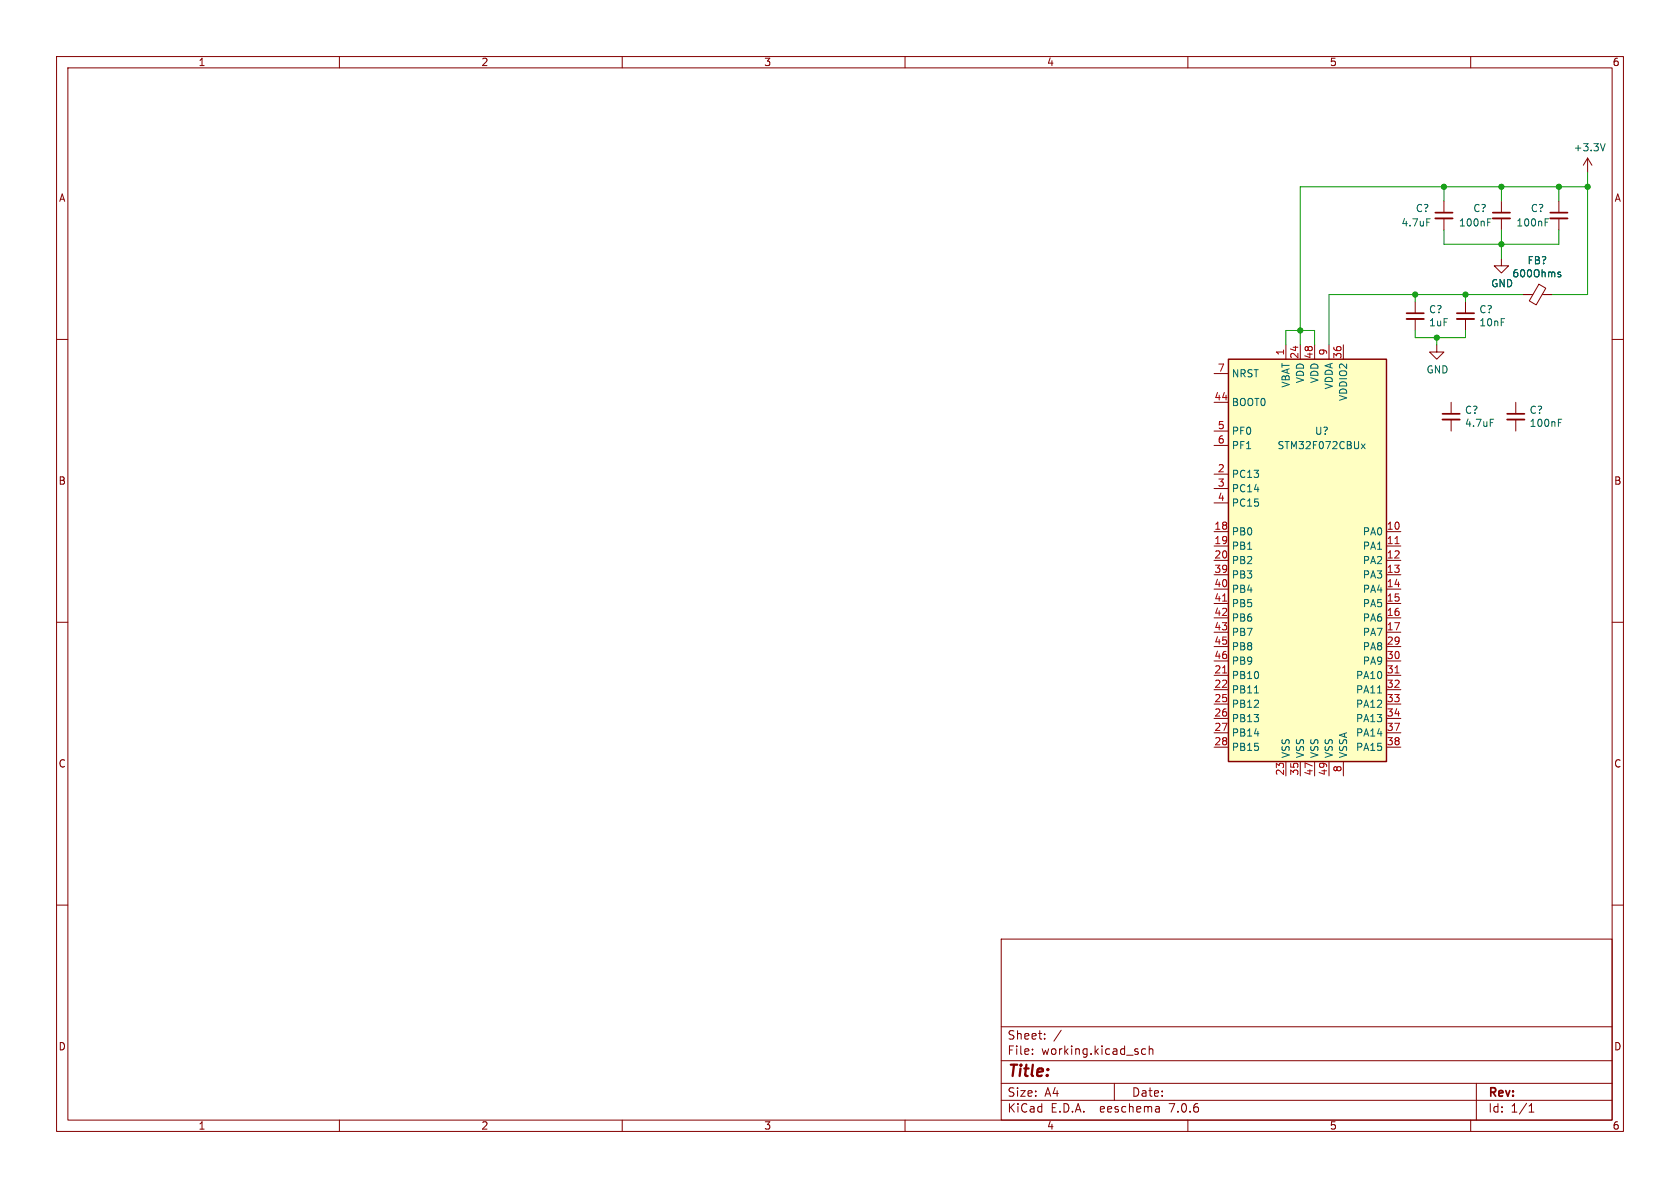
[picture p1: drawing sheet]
(kicad_sch (version 20230121) (generator eeschema)

 (paper "A4")

 (lib_symbols
  (symbol "Device:C_Small" (pin_numbers hide) (pin_names (offset 0.254) hide) (in_bom yes) (on_board yes)
   (property "Reference" "C" (at 0.254 1.778 0) (effects (font (size 1.27 1.27)) (justify left)))
   (property "Value" "C_Small" (at 0.254 -2.032 0) (effects (font (size 1.27 1.27)) (justify left)))
   (property "Footprint" "" (at 0 0 0) (effects (font (size 1.27 1.27)) hide))
   (property "Datasheet" "~" (at 0 0 0) (effects (font (size 1.27 1.27)) hide))
   (symbol "C_Small_0_1"
    (polyline (pts (xy -1.524 -0.508) (xy 1.524 -0.508)) (stroke (width 0.3302) (type default)) (fill (type none)))
    (polyline (pts (xy -1.524 0.508) (xy 1.524 0.508)) (stroke (width 0.3048) (type default)) (fill (type none))))
   (symbol "C_Small_1_1"
    (pin passive line (at 0 2.54 270) (length 2.032) (name "~" (effects (font (size 1.27 1.27)))) (number "1" (effects (font (size 1.27 1.27)))))
    (pin passive line (at 0 -2.54 90) (length 2.032) (name "~" (effects (font (size 1.27 1.27)))) (number "2" (effects (font (size 1.27 1.27)))))))
  (symbol "PD-SNIFFER-rescue:+3.3V-power" (power) (pin_names (offset 0)) (in_bom yes) (on_board yes)
   (property "Reference" "#PWR" (at 0 -3.81 0) (effects (font (size 1.27 1.27)) hide))
   (property "Value" "+3.3V-power" (at 0 3.556 0) (effects (font (size 1.27 1.27))))
   (property "Footprint" "" (at 0 0 0) (effects (font (size 1.27 1.27)) hide))
   (property "Datasheet" "" (at 0 0 0) (effects (font (size 1.27 1.27)) hide))
   (symbol "+3.3V-power_0_1"
    (polyline (pts (xy -0.762 1.27) (xy 0 2.54)) (stroke (width 0) (type solid)) (fill (type none)))
    (polyline (pts (xy 0 0) (xy 0 2.54)) (stroke (width 0) (type solid)) (fill (type none)))
    (polyline (pts (xy 0 2.54) (xy 0.762 1.27)) (stroke (width 0) (type solid)) (fill (type none))))
   (symbol "+3.3V-power_1_1"
    (pin power_in line (at 0 0 90) (length 0) hide (name "+3V3" (effects (font (size 1.27 1.27)))) (number "1" (effects (font (size 1.27 1.27)))))))
  (symbol "PD-SNIFFER-rescue:Ferrite_Bead_Small-Device" (pin_numbers hide) (pin_names (offset 0)) (in_bom yes) (on_board yes)
   (property "Reference" "FB" (at 1.905 1.27 0) (effects (font (size 1.27 1.27)) (justify left)))
   (property "Value" "Device_Ferrite_Bead_Small" (at 1.905 -1.27 0) (effects (font (size 1.27 1.27)) (justify left)))
   (property "Footprint" "" (at -1.778 0 90) (effects (font (size 1.27 1.27)) hide))
   (property "Datasheet" "" (at 0 0 0) (effects (font (size 1.27 1.27)) hide))
   (symbol "Ferrite_Bead_Small-Device_0_1"
    (polyline (pts (xy 0 -1.27) (xy 0 -0.7874)) (stroke (width 0) (type solid)) (fill (type none)))
    (polyline (pts (xy 0 0.889) (xy 0 1.2954)) (stroke (width 0) (type solid)) (fill (type none)))
    (polyline (pts (xy -1.8288 0.2794) (xy -1.1176 1.4986) (xy 1.8288 -0.2032) (xy 1.1176 -1.4224) (xy -1.8288 0.2794)) (stroke (width 0) (type solid)) (fill (type none))))
   (symbol "Ferrite_Bead_Small-Device_1_1"
    (pin passive line (at 0 2.54 270) (length 1.27) (name "~" (effects (font (size 1.27 1.27)))) (number "1" (effects (font (size 1.27 1.27)))))
    (pin passive line (at 0 -2.54 90) (length 1.27) (name "~" (effects (font (size 1.27 1.27)))) (number "2" (effects (font (size 1.27 1.27)))))))
  (symbol "PD-SNIFFER-rescue:STM32F072CBUx-MCU_ST_STM32F0" (in_bom yes) (on_board yes)
   (property "Reference" "U" (at -15.24 36.83 0) (effects (font (size 1.27 1.27)) (justify left)))
   (property "Value" "MCU_ST_STM32F0_STM32F072CBUx" (at 7.62 36.83 0) (effects (font (size 1.27 1.27)) (justify left)))
   (property "Footprint" "Package_DFN_QFN:QFN-48-1EP_7x7mm_P0.5mm_EP5.6x5.6mm" (at -15.24 -35.56 0) (effects (font (size 1.27 1.27)) (justify right) hide))
   (property "Datasheet" "" (at 0 0 0) (effects (font (size 1.27 1.27)) hide))
   (symbol "STM32F072CBUx-MCU_ST_STM32F0_0_1"
    (rectangle (start -15.24 -35.56) (end 12.7 35.56) (stroke (width 0.254) (type solid)) (fill (type background))))
   (symbol "STM32F072CBUx-MCU_ST_STM32F0_1_1"
    (pin power_in line (at -5.08 38.1 270) (length 2.54) (name "VBAT" (effects (font (size 1.27 1.27)))) (number "1" (effects (font (size 1.27 1.27)))))
    (pin bidirectional line (at 15.24 5.08 180) (length 2.54) (name "PA0" (effects (font (size 1.27 1.27)))) (number "10" (effects (font (size 1.27 1.27)))))
    (pin bidirectional line (at 15.24 2.54 180) (length 2.54) (name "PA1" (effects (font (size 1.27 1.27)))) (number "11" (effects (font (size 1.27 1.27)))))
    (pin bidirectional line (at 15.24 0 180) (length 2.54) (name "PA2" (effects (font (size 1.27 1.27)))) (number "12" (effects (font (size 1.27 1.27)))))
    (pin bidirectional line (at 15.24 -2.54 180) (length 2.54) (name "PA3" (effects (font (size 1.27 1.27)))) (number "13" (effects (font (size 1.27 1.27)))))
    (pin bidirectional line (at 15.24 -5.08 180) (length 2.54) (name "PA4" (effects (font (size 1.27 1.27)))) (number "14" (effects (font (size 1.27 1.27)))))
    (pin bidirectional line (at 15.24 -7.62 180) (length 2.54) (name "PA5" (effects (font (size 1.27 1.27)))) (number "15" (effects (font (size 1.27 1.27)))))
    (pin bidirectional line (at 15.24 -10.16 180) (length 2.54) (name "PA6" (effects (font (size 1.27 1.27)))) (number "16" (effects (font (size 1.27 1.27)))))
    (pin bidirectional line (at 15.24 -12.7 180) (length 2.54) (name "PA7" (effects (font (size 1.27 1.27)))) (number "17" (effects (font (size 1.27 1.27)))))
    (pin bidirectional line (at -17.78 5.08 0) (length 2.54) (name "PB0" (effects (font (size 1.27 1.27)))) (number "18" (effects (font (size 1.27 1.27)))))
    (pin bidirectional line (at -17.78 2.54 0) (length 2.54) (name "PB1" (effects (font (size 1.27 1.27)))) (number "19" (effects (font (size 1.27 1.27)))))
    (pin bidirectional line (at -17.78 15.24 0) (length 2.54) (name "PC13" (effects (font (size 1.27 1.27)))) (number "2" (effects (font (size 1.27 1.27)))))
    (pin bidirectional line (at -17.78 0 0) (length 2.54) (name "PB2" (effects (font (size 1.27 1.27)))) (number "20" (effects (font (size 1.27 1.27)))))
    (pin bidirectional line (at -17.78 -20.32 0) (length 2.54) (name "PB10" (effects (font (size 1.27 1.27)))) (number "21" (effects (font (size 1.27 1.27)))))
    (pin bidirectional line (at -17.78 -22.86 0) (length 2.54) (name "PB11" (effects (font (size 1.27 1.27)))) (number "22" (effects (font (size 1.27 1.27)))))
    (pin power_in line (at -5.08 -38.1 90) (length 2.54) (name "VSS" (effects (font (size 1.27 1.27)))) (number "23" (effects (font (size 1.27 1.27)))))
    (pin power_in line (at -2.54 38.1 270) (length 2.54) (name "VDD" (effects (font (size 1.27 1.27)))) (number "24" (effects (font (size 1.27 1.27)))))
    (pin bidirectional line (at -17.78 -25.4 0) (length 2.54) (name "PB12" (effects (font (size 1.27 1.27)))) (number "25" (effects (font (size 1.27 1.27)))))
    (pin bidirectional line (at -17.78 -27.94 0) (length 2.54) (name "PB13" (effects (font (size 1.27 1.27)))) (number "26" (effects (font (size 1.27 1.27)))))
    (pin bidirectional line (at -17.78 -30.48 0) (length 2.54) (name "PB14" (effects (font (size 1.27 1.27)))) (number "27" (effects (font (size 1.27 1.27)))))
    (pin bidirectional line (at -17.78 -33.02 0) (length 2.54) (name "PB15" (effects (font (size 1.27 1.27)))) (number "28" (effects (font (size 1.27 1.27)))))
    (pin bidirectional line (at 15.24 -15.24 180) (length 2.54) (name "PA8" (effects (font (size 1.27 1.27)))) (number "29" (effects (font (size 1.27 1.27)))))
    (pin bidirectional line (at -17.78 12.7 0) (length 2.54) (name "PC14" (effects (font (size 1.27 1.27)))) (number "3" (effects (font (size 1.27 1.27)))))
    (pin bidirectional line (at 15.24 -17.78 180) (length 2.54) (name "PA9" (effects (font (size 1.27 1.27)))) (number "30" (effects (font (size 1.27 1.27)))))
    (pin bidirectional line (at 15.24 -20.32 180) (length 2.54) (name "PA10" (effects (font (size 1.27 1.27)))) (number "31" (effects (font (size 1.27 1.27)))))
    (pin bidirectional line (at 15.24 -22.86 180) (length 2.54) (name "PA11" (effects (font (size 1.27 1.27)))) (number "32" (effects (font (size 1.27 1.27)))))
    (pin bidirectional line (at 15.24 -25.4 180) (length 2.54) (name "PA12" (effects (font (size 1.27 1.27)))) (number "33" (effects (font (size 1.27 1.27)))))
    (pin bidirectional line (at 15.24 -27.94 180) (length 2.54) (name "PA13" (effects (font (size 1.27 1.27)))) (number "34" (effects (font (size 1.27 1.27)))))
    (pin power_in line (at -2.54 -38.1 90) (length 2.54) (name "VSS" (effects (font (size 1.27 1.27)))) (number "35" (effects (font (size 1.27 1.27)))))
    (pin power_in line (at 5.08 38.1 270) (length 2.54) (name "VDDIO2" (effects (font (size 1.27 1.27)))) (number "36" (effects (font (size 1.27 1.27)))))
    (pin bidirectional line (at 15.24 -30.48 180) (length 2.54) (name "PA14" (effects (font (size 1.27 1.27)))) (number "37" (effects (font (size 1.27 1.27)))))
    (pin bidirectional line (at 15.24 -33.02 180) (length 2.54) (name "PA15" (effects (font (size 1.27 1.27)))) (number "38" (effects (font (size 1.27 1.27)))))
    (pin bidirectional line (at -17.78 -2.54 0) (length 2.54) (name "PB3" (effects (font (size 1.27 1.27)))) (number "39" (effects (font (size 1.27 1.27)))))
    (pin bidirectional line (at -17.78 10.16 0) (length 2.54) (name "PC15" (effects (font (size 1.27 1.27)))) (number "4" (effects (font (size 1.27 1.27)))))
    (pin bidirectional line (at -17.78 -5.08 0) (length 2.54) (name "PB4" (effects (font (size 1.27 1.27)))) (number "40" (effects (font (size 1.27 1.27)))))
    (pin bidirectional line (at -17.78 -7.62 0) (length 2.54) (name "PB5" (effects (font (size 1.27 1.27)))) (number "41" (effects (font (size 1.27 1.27)))))
    (pin bidirectional line (at -17.78 -10.16 0) (length 2.54) (name "PB6" (effects (font (size 1.27 1.27)))) (number "42" (effects (font (size 1.27 1.27)))))
    (pin bidirectional line (at -17.78 -12.7 0) (length 2.54) (name "PB7" (effects (font (size 1.27 1.27)))) (number "43" (effects (font (size 1.27 1.27)))))
    (pin input line (at -17.78 27.94 0) (length 2.54) (name "BOOT0" (effects (font (size 1.27 1.27)))) (number "44" (effects (font (size 1.27 1.27)))))
    (pin bidirectional line (at -17.78 -15.24 0) (length 2.54) (name "PB8" (effects (font (size 1.27 1.27)))) (number "45" (effects (font (size 1.27 1.27)))))
    (pin bidirectional line (at -17.78 -17.78 0) (length 2.54) (name "PB9" (effects (font (size 1.27 1.27)))) (number "46" (effects (font (size 1.27 1.27)))))
    (pin power_in line (at 0 -38.1 90) (length 2.54) (name "VSS" (effects (font (size 1.27 1.27)))) (number "47" (effects (font (size 1.27 1.27)))))
    (pin power_in line (at 0 38.1 270) (length 2.54) (name "VDD" (effects (font (size 1.27 1.27)))) (number "48" (effects (font (size 1.27 1.27)))))
    (pin power_in line (at 2.54 -38.1 90) (length 2.54) (name "VSS" (effects (font (size 1.27 1.27)))) (number "49" (effects (font (size 1.27 1.27)))))
    (pin input line (at -17.78 22.86 0) (length 2.54) (name "PF0" (effects (font (size 1.27 1.27)))) (number "5" (effects (font (size 1.27 1.27)))))
    (pin input line (at -17.78 20.32 0) (length 2.54) (name "PF1" (effects (font (size 1.27 1.27)))) (number "6" (effects (font (size 1.27 1.27)))))
    (pin input line (at -17.78 33.02 0) (length 2.54) (name "NRST" (effects (font (size 1.27 1.27)))) (number "7" (effects (font (size 1.27 1.27)))))
    (pin power_in line (at 5.08 -38.1 90) (length 2.54) (name "VSSA" (effects (font (size 1.27 1.27)))) (number "8" (effects (font (size 1.27 1.27)))))
    (pin power_in line (at 2.54 38.1 270) (length 2.54) (name "VDDA" (effects (font (size 1.27 1.27)))) (number "9" (effects (font (size 1.27 1.27)))))))
  (symbol "power:GND" (power) (pin_names (offset 0)) (in_bom yes) (on_board yes)
   (property "Reference" "#PWR" (at 0 -6.35 0) (effects (font (size 1.27 1.27)) hide))
   (property "Value" "GND" (at 0 -3.81 0) (effects (font (size 1.27 1.27))))
   (property "Footprint" "" (at 0 0 0) (effects (font (size 1.27 1.27)) hide))
   (property "Datasheet" "" (at 0 0 0) (effects (font (size 1.27 1.27)) hide))
   (symbol "GND_0_1"
    (polyline (pts (xy 0 0) (xy 0 -1.27) (xy 1.27 -1.27) (xy 0 -2.54) (xy -1.27 -1.27) (xy 0 -1.27)) (stroke (width 0) (type default)) (fill (type none))))
   (symbol "GND_1_1"
    (pin power_in line (at 0 0 270) (length 0) hide (name "GND" (effects (font (size 1.27 1.27)))) (number "1" (effects (font (size 1.27 1.27))))))))

 (junction (at 265.43 43.18) (diameter 0) (color 0 0 0 0))
 (junction (at 250.19 52.07) (diameter 0) (color 0 0 0 0))
 (junction (at 254 59.69) (diameter 0) (color 0 0 0 0))
 (junction (at 280.67 33.02) (diameter 0) (color 0 0 0 0))
 (junction (at 275.59 33.02) (diameter 0) (color 0 0 0 0))
 (junction (at 265.43 33.02) (diameter 0) (color 0 0 0 0))
 (junction (at 255.27 33.02) (diameter 0) (color 0 0 0 0))
 (junction (at 259.08 52.07) (diameter 0) (color 0 0 0 0))
 (junction (at 229.87 58.42) (diameter 0) (color 0 0 0 0))

 (wire (pts (xy 259.08 52.07) (xy 250.19 52.07)) (stroke (width 0) (type default)))
 (wire (pts (xy 255.27 43.18) (xy 265.43 43.18)) (stroke (width 0) (type default)))
 (wire (pts (xy 227.33 58.42) (xy 229.87 58.42)) (stroke (width 0) (type default)))
 (wire (pts (xy 275.59 43.18) (xy 275.59 40.64)) (stroke (width 0) (type default)))
 (wire (pts (xy 254 59.69) (xy 259.08 59.69)) (stroke (width 0) (type default)))
 (wire (pts (xy 229.87 58.42) (xy 229.87 33.02)) (stroke (width 0) (type default)))
 (wire (pts (xy 280.67 52.07) (xy 280.67 33.02)) (stroke (width 0) (type default)))
 (wire (pts (xy 234.95 60.96) (xy 234.95 52.07)) (stroke (width 0) (type default)))
 (wire (pts (xy 259.08 59.69) (xy 259.08 58.42)) (stroke (width 0) (type default)))
 (wire (pts (xy 232.41 58.42) (xy 232.41 60.96)) (stroke (width 0) (type default)))
 (wire (pts (xy 229.87 58.42) (xy 232.41 58.42)) (stroke (width 0) (type default)))
 (wire (pts (xy 265.43 40.64) (xy 265.43 43.18)) (stroke (width 0) (type default)))
 (wire (pts (xy 255.27 35.56) (xy 255.27 33.02)) (stroke (width 0) (type default)))
 (wire (pts (xy 265.43 45.72) (xy 265.43 43.18)) (stroke (width 0) (type default)))
 (wire (pts (xy 265.43 35.56) (xy 265.43 33.02)) (stroke (width 0) (type default)))
 (wire (pts (xy 234.95 52.07) (xy 250.19 52.07)) (stroke (width 0) (type default)))
 (wire (pts (xy 280.67 33.02) (xy 275.59 33.02)) (stroke (width 0) (type default)))
 (wire (pts (xy 280.67 30.48) (xy 280.67 33.02)) (stroke (width 0) (type default)))
 (wire (pts (xy 275.59 33.02) (xy 275.59 35.56)) (stroke (width 0) (type default)))
 (wire (pts (xy 274.32 52.07) (xy 280.67 52.07)) (stroke (width 0) (type default)))
 (wire (pts (xy 229.87 33.02) (xy 255.27 33.02)) (stroke (width 0) (type default)))
 (wire (pts (xy 255.27 40.64) (xy 255.27 43.18)) (stroke (width 0) (type default)))
 (wire (pts (xy 250.19 58.42) (xy 250.19 59.69)) (stroke (width 0) (type default)))
 (wire (pts (xy 259.08 52.07) (xy 269.24 52.07)) (stroke (width 0) (type default)))
 (wire (pts (xy 227.33 60.96) (xy 227.33 58.42)) (stroke (width 0) (type default)))
 (wire (pts (xy 250.19 52.07) (xy 250.19 53.34)) (stroke (width 0) (type default)))
 (wire (pts (xy 250.19 59.69) (xy 254 59.69)) (stroke (width 0) (type default)))
 (wire (pts (xy 265.43 33.02) (xy 275.59 33.02)) (stroke (width 0) (type default)))
 (wire (pts (xy 255.27 33.02) (xy 265.43 33.02)) (stroke (width 0) (type default)))
 (wire (pts (xy 259.08 53.34) (xy 259.08 52.07)) (stroke (width 0) (type default)))
 (wire (pts (xy 229.87 60.96) (xy 229.87 58.42)) (stroke (width 0) (type default)))
 (wire (pts (xy 254 60.96) (xy 254 59.69)) (stroke (width 0) (type default)))
 (wire (pts (xy 265.43 43.18) (xy 275.59 43.18)) (stroke (width 0) (type default)))

 (symbol (lib_id "PD-SNIFFER-rescue:STM32F072CBUx-MCU_ST_STM32F0") (at 232.41 99.06 0) (unit 1) (in_bom yes) (on_board yes) (dnp no)
  (property "Reference" "U?" (at 233.68 76.2 0) (effects (font (size 1.27 1.27))))
  (property "Value" "STM32F072CBUx" (at 233.68 78.74 0) (effects (font (size 1.27 1.27))))
  (property "Footprint" "Package_DFN_QFN:QFN-48-1EP_7x7mm_P0.5mm_EP5.6x5.6mm" (at 217.17 134.62 0) (effects (font (size 1.27 1.27)) (justify right) hide))
  (property "Datasheet" "http://www.st.com/st-web-ui/static/active/en/resource/technical/document/datasheet/DM00090510.pdf" (at 232.41 99.06 0) (effects (font (size 1.27 1.27)) hide)) (pin "1") (pin "10") (pin "11") (pin "12") (pin "13") (pin "14") (pin "15") (pin "16") (pin "17") (pin "18") (pin "19") (pin "2") (pin "20") (pin "21") (pin "22") (pin "23") (pin "24") (pin "25") (pin "26") (pin "27") (pin "28") (pin "29") (pin "3") (pin "30") (pin "31") (pin "32") (pin "33") (pin "34") (pin "35") (pin "36") (pin "37") (pin "38") (pin "39") (pin "4") (pin "40") (pin "41") (pin "42") (pin "43") (pin "44") (pin "45") (pin "46") (pin "47") (pin "48") (pin "49") (pin "5") (pin "6") (pin "7") (pin "8") (pin "9"))

 (symbol (lib_id "PD-SNIFFER-rescue:+3.3V-power") (at 280.67 30.48 0) (unit 1) (in_bom yes) (on_board yes) (dnp no)
  (property "Reference" "#PWR?" (at 280.67 34.29 0) (effects (font (size 1.27 1.27)) hide))
  (property "Value" "+3.3V" (at 281.051 26.0858 0) (effects (font (size 1.27 1.27))))
  (property "Footprint" "" (at 280.67 30.48 0) (effects (font (size 1.27 1.27)) hide))
  (property "Datasheet" "" (at 280.67 30.48 0) (effects (font (size 1.27 1.27)) hide)) (pin "1"))

 (symbol (lib_id "power:GND") (at 265.43 45.72 0) (unit 1) (in_bom yes) (on_board yes) (dnp no)
  (property "Reference" "#PWR?" (at 265.43 52.07 0) (effects (font (size 1.27 1.27)) hide))
  (property "Value" "GND" (at 265.557 50.1142 0) (effects (font (size 1.27 1.27))))
  (property "Footprint" "" (at 265.43 45.72 0) (effects (font (size 1.27 1.27)) hide))
  (property "Datasheet" "" (at 265.43 45.72 0) (effects (font (size 1.27 1.27)) hide)) (pin "1"))

 (symbol (lib_id "Device:C_Small") (at 265.43 38.1 0) (unit 1) (in_bom yes) (on_board yes) (dnp no)
  (property "Reference" "C?" (at 260.35 36.83 0) (effects (font (size 1.27 1.27)) (justify left)))
  (property "Value" "100nF" (at 257.81 39.37 0) (effects (font (size 1.27 1.27)) (justify left)))
  (property "Footprint" "" (at 265.43 38.1 0) (effects (font (size 1.27 1.27)) hide))
  (property "Datasheet" "~" (at 265.43 38.1 0) (effects (font (size 1.27 1.27)) hide)) (pin "1") (pin "2"))

 (symbol (lib_id "Device:C_Small") (at 267.97 73.66 0) (unit 1) (in_bom yes) (on_board yes) (dnp no)
  (property "Reference" "C?" (at 270.3068 72.4916 0) (effects (font (size 1.27 1.27)) (justify left)))
  (property "Value" "100nF" (at 270.3068 74.803 0) (effects (font (size 1.27 1.27)) (justify left)))
  (property "Footprint" "" (at 267.97 73.66 0) (effects (font (size 1.27 1.27)) hide))
  (property "Datasheet" "~" (at 267.97 73.66 0) (effects (font (size 1.27 1.27)) hide)) (pin "1") (pin "2"))

 (symbol (lib_id "Device:C_Small") (at 250.19 55.88 0) (unit 1) (in_bom yes) (on_board yes) (dnp no)
  (property "Reference" "C?" (at 252.5268 54.7116 0) (effects (font (size 1.27 1.27)) (justify left)))
  (property "Value" "1uF" (at 252.5268 57.023 0) (effects (font (size 1.27 1.27)) (justify left)))
  (property "Footprint" "" (at 250.19 55.88 0) (effects (font (size 1.27 1.27)) hide))
  (property "Datasheet" "~" (at 250.19 55.88 0) (effects (font (size 1.27 1.27)) hide)) (pin "1") (pin "2"))

 (symbol (lib_id "Device:C_Small") (at 259.08 55.88 0) (unit 1) (in_bom yes) (on_board yes) (dnp no)
  (property "Reference" "C?" (at 261.4168 54.7116 0) (effects (font (size 1.27 1.27)) (justify left)))
  (property "Value" "10nF" (at 261.4168 57.023 0) (effects (font (size 1.27 1.27)) (justify left)))
  (property "Footprint" "" (at 259.08 55.88 0) (effects (font (size 1.27 1.27)) hide))
  (property "Datasheet" "~" (at 259.08 55.88 0) (effects (font (size 1.27 1.27)) hide)) (pin "1") (pin "2"))

 (symbol (lib_id "Device:C_Small") (at 256.54 73.66 0) (unit 1) (in_bom yes) (on_board yes) (dnp no)
  (property "Reference" "C?" (at 258.8768 72.4916 0) (effects (font (size 1.27 1.27)) (justify left)))
  (property "Value" "4.7uF" (at 258.8768 74.803 0) (effects (font (size 1.27 1.27)) (justify left)))
  (property "Footprint" "" (at 256.54 73.66 0) (effects (font (size 1.27 1.27)) hide))
  (property "Datasheet" "~" (at 256.54 73.66 0) (effects (font (size 1.27 1.27)) hide)) (pin "1") (pin "2"))

 (symbol (lib_id "Device:C_Small") (at 255.27 38.1 0) (unit 1) (in_bom yes) (on_board yes) (dnp no)
  (property "Reference" "C?" (at 250.19 36.83 0) (effects (font (size 1.27 1.27)) (justify left)))
  (property "Value" "4.7uF" (at 247.65 39.37 0) (effects (font (size 1.27 1.27)) (justify left)))
  (property "Footprint" "" (at 255.27 38.1 0) (effects (font (size 1.27 1.27)) hide))
  (property "Datasheet" "~" (at 255.27 38.1 0) (effects (font (size 1.27 1.27)) hide)) (pin "1") (pin "2"))

 (symbol (lib_id "Device:C_Small") (at 275.59 38.1 0) (unit 1) (in_bom yes) (on_board yes) (dnp no)
  (property "Reference" "C?" (at 270.51 36.83 0) (effects (font (size 1.27 1.27)) (justify left)))
  (property "Value" "100nF" (at 267.97 39.37 0) (effects (font (size 1.27 1.27)) (justify left)))
  (property "Footprint" "" (at 275.59 38.1 0) (effects (font (size 1.27 1.27)) hide))
  (property "Datasheet" "~" (at 275.59 38.1 0) (effects (font (size 1.27 1.27)) hide)) (pin "1") (pin "2"))

 (symbol (lib_id "power:GND") (at 254 60.96 0) (unit 1) (in_bom yes) (on_board yes) (dnp no)
  (property "Reference" "#PWR?" (at 254 67.31 0) (effects (font (size 1.27 1.27)) hide))
  (property "Value" "GND" (at 254.127 65.3542 0) (effects (font (size 1.27 1.27))))
  (property "Footprint" "" (at 254 60.96 0) (effects (font (size 1.27 1.27)) hide))
  (property "Datasheet" "" (at 254 60.96 0) (effects (font (size 1.27 1.27)) hide)) (pin "1"))

 (symbol (lib_id "PD-SNIFFER-rescue:Ferrite_Bead_Small-Device") (at 271.78 52.07 270) (unit 1) (in_bom yes) (on_board yes) (dnp no)
  (property "Reference" "FB?" (at 271.78 46.0502 90) (effects (font (size 1.27 1.27))))
  (property "Value" "600Ohms" (at 271.78 48.3616 90) (effects (font (size 1.27 1.27))))
  (property "Footprint" "" (at 271.78 50.292 90) (effects (font (size 1.27 1.27)) hide))
  (property "Datasheet" "~" (at 271.78 52.07 0) (effects (font (size 1.27 1.27)) hide)) (pin "1") (pin "2"))

 (sheet_instances (path "" (page "1"))))
